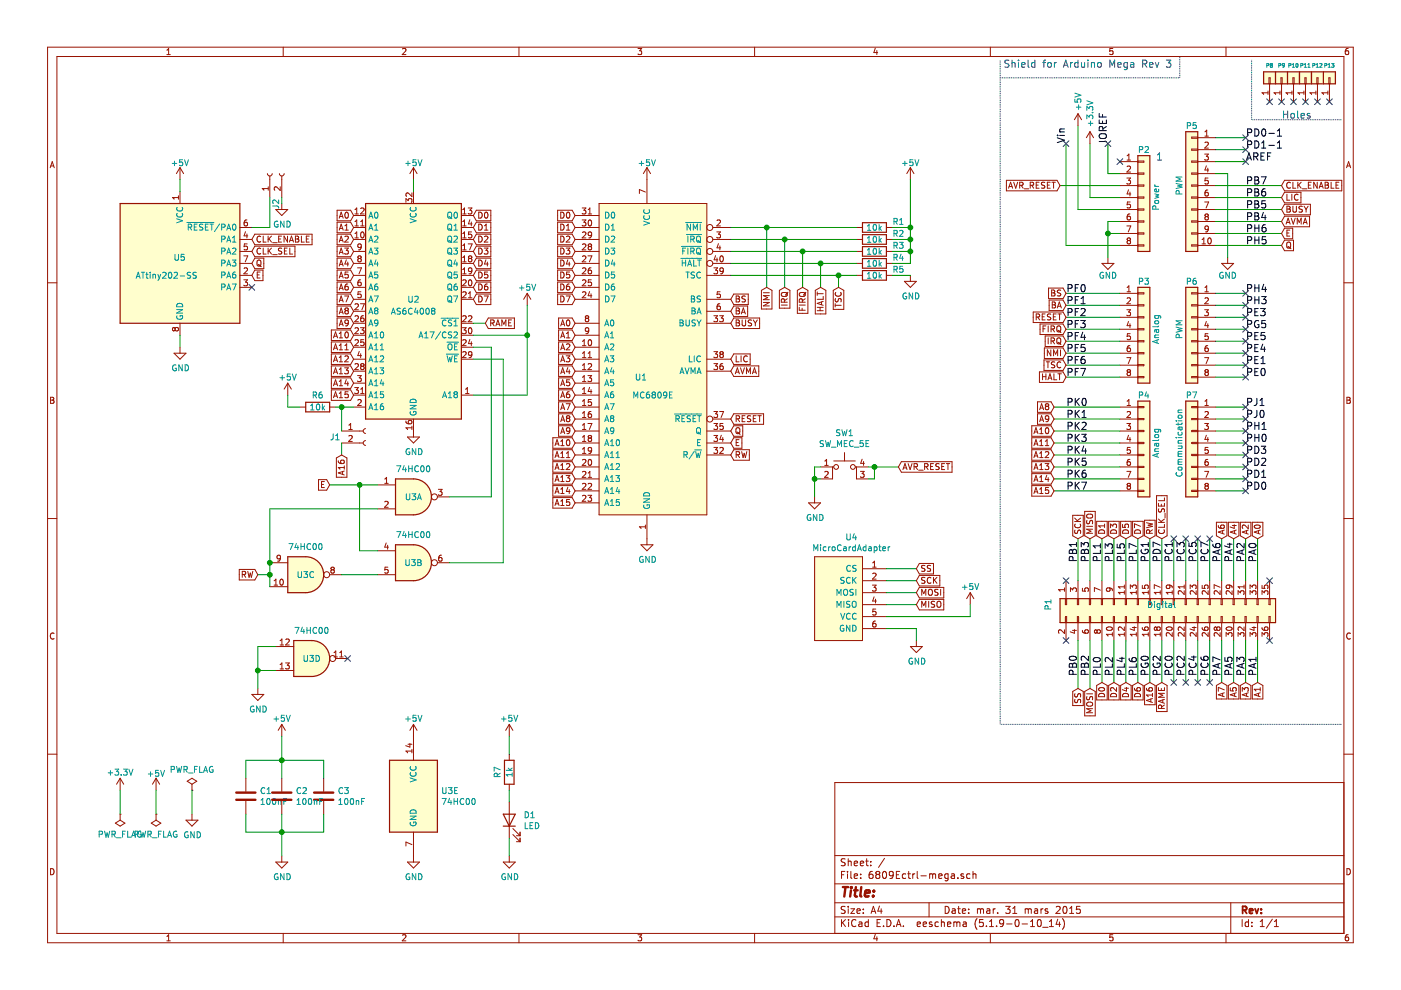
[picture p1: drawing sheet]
EESchema Schematic File Version 4
EELAYER 30 0
EELAYER END
$Descr A4 11693 8268
encoding utf-8
Sheet 1 1
Title ""
Date "mar. 31 mars 2015"
Rev ""
Comp ""
Comment1 ""
Comment2 ""
Comment3 ""
Comment4 ""
$EndDescr
NoConn ~ 9350 1350
Text Label 9250 1200 1    60   ~ 0
IOREF
Text Label 8900 1200 1    60   ~ 0
Vin
Text Label 8900 2450 0    60   ~ 0
PF0
Text Label 8900 2550 0    60   ~ 0
PF1
Text Label 8900 2650 0    60   ~ 0
PF2
Text Label 8900 2750 0    60   ~ 0
PF3
Text Label 8900 2850 0    60   ~ 0
PF4
Text Label 8900 2950 0    60   ~ 0
PF5
Text Label 8900 3050 0    60   ~ 0
PF6
Text Label 8900 3150 0    60   ~ 0
PF7
Text Label 8900 3400 0    60   ~ 0
PK0
Text Label 8900 3500 0    60   ~ 0
PK1
Text Label 8900 3600 0    60   ~ 0
PK2
Text Label 8900 3700 0    60   ~ 0
PK3
Text Label 8900 3800 0    60   ~ 0
PK4
Text Label 8900 3900 0    60   ~ 0
PK5
Text Label 8900 4000 0    60   ~ 0
PK6
Text Label 8900 4100 0    60   ~ 0
PK7
Text Label 10500 4700 1    60   ~ 0
PA0
Text Label 10400 4700 1    60   ~ 0
PA2
Text Label 10300 4700 1    60   ~ 0
PA4
Text Label 10200 4700 1    60   ~ 0
PA6
Text Label 10100 4700 1    60   ~ 0
PC7
Text Label 10000 4700 1    60   ~ 0
PC5
Text Label 9900 4700 1    60   ~ 0
PC3
Text Label 9800 4700 1    60   ~ 0
PC1
Text Label 9700 4700 1    60   ~ 0
PD7
Text Label 9600 4700 1    60   ~ 0
PG1
Text Label 9500 4700 1    60   ~ 0
PL7
Text Label 9400 4700 1    60   ~ 0
PL5
Text Label 9300 4700 1    60   ~ 0
PL3
Text Label 9200 4700 1    60   ~ 0
PL1
Text Label 9100 4700 1    60   ~ 0
PB3
Text Label 9000 4700 1    60   ~ 0
PB1
Text Label 10500 5650 1    60   ~ 0
PA1
Text Label 10400 5650 1    60   ~ 0
PA3
Text Label 10300 5650 1    60   ~ 0
PA5
Text Label 10100 5650 1    60   ~ 0
PC6
Text Label 10200 5650 1    60   ~ 0
PA7
Text Label 10000 5650 1    60   ~ 0
PC4
Text Label 9900 5650 1    60   ~ 0
PC2
Text Label 9800 5650 1    60   ~ 0
PC0
Text Label 9700 5650 1    60   ~ 0
PG2
Text Label 9600 5650 1    60   ~ 0
PG0
Text Label 9500 5650 1    60   ~ 0
PL6
Text Label 9400 5650 1    60   ~ 0
PL4
Text Label 9300 5650 1    60   ~ 0
PL2
Text Label 9200 5650 1    60   ~ 0
PL0
Text Label 9100 5650 1    60   ~ 0
PB2
Text Label 9000 5650 1    60   ~ 0
PB0
Text Label 10400 4100 0    60   ~ 0
PD0
Text Label 10400 4000 0    60   ~ 0
PD1
Text Label 10400 3900 0    60   ~ 0
PD2
Text Label 10400 3800 0    60   ~ 0
PD3
Text Label 10400 3700 0    60   ~ 0
PH0
Text Label 10400 3600 0    60   ~ 0
PH1
Text Label 10400 3500 0    60   ~ 0
PJ0
Text Label 10400 3400 0    60   ~ 0
PJ1
Text Label 10400 1550 0    60   ~ 0
PB7
Text Label 10400 1650 0    60   ~ 0
PB6
Text Label 10400 1750 0    60   ~ 0
PB5
Text Label 10400 1850 0    60   ~ 0
PB4
Text Label 10400 1950 0    60   ~ 0
PH6
Text Label 10400 2050 0    60   ~ 0
PH5
Text Label 10400 2450 0    60   ~ 0
PH4
Text Label 10400 2550 0    60   ~ 0
PH3
Text Label 10400 2650 0    60   ~ 0
PE3
Text Label 10400 2750 0    60   ~ 0
PG5
Text Label 10400 2850 0    60   ~ 0
PE5
Text Label 10400 2950 0    60   ~ 0
PE4
Text Label 10400 3050 0    60   ~ 0
PE1
Text Label 10400 3150 0    60   ~ 0
PE0
Text Label 10400 1250 0    60   ~ 0
PD1-1
Text Label 10400 1350 0    60   ~ 0
AREF
Text Notes 8375 575  0    60   ~ 0
Shield for Arduino Mega Rev 3
Text Notes 10700 1000 0    60   ~ 0
Holes
$Comp
L Connector_Generic:Conn_01x01 P8
U 1 1
P 10600 650
F 0 "P8" V 10700 650 31  0000 C CNN
F 1 "CONN_01X01" V 10700 650 50  0001 C CNN
F 2 "Socket_Arduino_Mega:Arduino_1pin" H 10600 650 50  0001 C CNN
F 3 "" H 10600 650 50  0000 C CNN
	1    10600 650 
	0    -1   -1   0   
$EndComp
$Comp
L Connector_Generic:Conn_01x01 P9
U 1 1
P 10700 650
F 0 "P9" V 10800 650 31  0000 C CNN
F 1 "CONN_01X01" V 10800 650 50  0001 C CNN
F 2 "Socket_Arduino_Mega:Arduino_1pin" H 10700 650 50  0001 C CNN
F 3 "" H 10700 650 50  0000 C CNN
	1    10700 650 
	0    -1   -1   0   
$EndComp
$Comp
L Connector_Generic:Conn_01x01 P10
U 1 1
P 10800 650
F 0 "P10" V 10900 650 31  0000 C CNN
F 1 "CONN_01X01" V 10900 650 50  0001 C CNN
F 2 "Socket_Arduino_Mega:Arduino_1pin" H 10800 650 50  0001 C CNN
F 3 "" H 10800 650 50  0000 C CNN
	1    10800 650 
	0    -1   -1   0   
$EndComp
$Comp
L Connector_Generic:Conn_01x01 P11
U 1 1
P 10900 650
F 0 "P11" V 11000 650 31  0000 C CNN
F 1 "CONN_01X01" V 11000 650 50  0001 C CNN
F 2 "Socket_Arduino_Mega:Arduino_1pin" H 10900 650 50  0001 C CNN
F 3 "" H 10900 650 50  0000 C CNN
	1    10900 650 
	0    -1   -1   0   
$EndComp
$Comp
L Connector_Generic:Conn_01x01 P12
U 1 1
P 11000 650
F 0 "P12" V 11100 650 31  0000 C CNN
F 1 "CONN_01X01" V 11100 650 50  0001 C CNN
F 2 "Socket_Arduino_Mega:Arduino_1pin" H 11000 650 50  0001 C CNN
F 3 "" H 11000 650 50  0000 C CNN
	1    11000 650 
	0    -1   -1   0   
$EndComp
$Comp
L Connector_Generic:Conn_01x01 P13
U 1 1
P 11100 650
F 0 "P13" V 11200 650 31  0000 C CNN
F 1 "CONN_01X01" V 11200 650 50  0001 C CNN
F 2 "Socket_Arduino_Mega:Arduino_1pin" H 11100 650 50  0001 C CNN
F 3 "" H 11100 650 50  0000 C CNN
	1    11100 650 
	0    -1   -1   0   
$EndComp
NoConn ~ 10600 850 
NoConn ~ 10700 850 
NoConn ~ 10800 850 
NoConn ~ 10900 850 
NoConn ~ 11000 850 
NoConn ~ 11100 850 
$Comp
L Connector_Generic:Conn_01x08 P2
U 1 1
P 9550 1650
F 0 "P2" H 9550 2050 50  0000 C CNN
F 1 "Power" V 9650 1650 50  0000 C CNN
F 2 "Socket_Arduino_Mega:Socket_Strip_Arduino_1x08" H 9550 1650 50  0001 C CNN
F 3 "" H 9550 1650 50  0000 C CNN
	1    9550 1650
	1    0    0    -1  
$EndComp
Text Notes 9650 1350 0    60   ~ 0
1
$Comp
L power:+3V3 #PWR01
U 1 1
P 9100 1200
F 0 "#PWR01" H 9100 1050 50  0001 C CNN
F 1 "+3.3V" V 9100 1450 50  0000 C CNN
F 2 "" H 9100 1200 50  0000 C CNN
F 3 "" H 9100 1200 50  0000 C CNN
	1    9100 1200
	1    0    0    -1  
$EndComp
$Comp
L power:+5V #PWR02
U 1 1
P 9000 1050
F 0 "#PWR02" H 9000 900 50  0001 C CNN
F 1 "+5V" V 9000 1250 50  0000 C CNN
F 2 "" H 9000 1050 50  0000 C CNN
F 3 "" H 9000 1050 50  0000 C CNN
	1    9000 1050
	1    0    0    -1  
$EndComp
$Comp
L power:GND #PWR03
U 1 1
P 9250 2150
F 0 "#PWR03" H 9250 1900 50  0001 C CNN
F 1 "GND" H 9250 2000 50  0000 C CNN
F 2 "" H 9250 2150 50  0000 C CNN
F 3 "" H 9250 2150 50  0000 C CNN
	1    9250 2150
	1    0    0    -1  
$EndComp
$Comp
L power:GND #PWR04
U 1 1
P 10250 2150
F 0 "#PWR04" H 10250 1900 50  0001 C CNN
F 1 "GND" H 10250 2000 50  0000 C CNN
F 2 "" H 10250 2150 50  0000 C CNN
F 3 "" H 10250 2150 50  0000 C CNN
	1    10250 2150
	1    0    0    -1  
$EndComp
$Comp
L Connector_Generic:Conn_01x08 P3
U 1 1
P 9550 2750
F 0 "P3" H 9550 3150 50  0000 C CNN
F 1 "Analog" V 9650 2750 50  0000 C CNN
F 2 "Socket_Arduino_Mega:Socket_Strip_Arduino_1x08" H 9550 2750 50  0001 C CNN
F 3 "" H 9550 2750 50  0000 C CNN
	1    9550 2750
	1    0    0    -1  
$EndComp
$Comp
L Connector_Generic:Conn_01x08 P6
U 1 1
P 9950 2750
F 0 "P6" H 9950 3150 50  0000 C CNN
F 1 "PWM" V 10050 2750 50  0000 C CNN
F 2 "Socket_Arduino_Mega:Socket_Strip_Arduino_1x08" H 9950 2750 50  0001 C CNN
F 3 "" H 9950 2750 50  0000 C CNN
	1    9950 2750
	-1   0    0    -1  
$EndComp
$Comp
L Connector_Generic:Conn_01x08 P4
U 1 1
P 9550 3700
F 0 "P4" H 9550 4100 50  0000 C CNN
F 1 "Analog" V 9650 3700 50  0000 C CNN
F 2 "Socket_Arduino_Mega:Socket_Strip_Arduino_1x08" H 9550 3700 50  0001 C CNN
F 3 "" H 9550 3700 50  0000 C CNN
	1    9550 3700
	1    0    0    -1  
$EndComp
$Comp
L Connector_Generic:Conn_01x08 P7
U 1 1
P 9950 3700
F 0 "P7" H 9950 4100 50  0000 C CNN
F 1 "Communication" V 10050 3700 50  0000 C CNN
F 2 "Socket_Arduino_Mega:Socket_Strip_Arduino_1x08" H 9950 3700 50  0001 C CNN
F 3 "" H 9950 3700 50  0000 C CNN
	1    9950 3700
	-1   0    0    -1  
$EndComp
$Comp
L Connector_Generic:Conn_02x18_Odd_Even P1
U 1 1
P 9700 5050
F 0 "P1" H 9700 6000 50  0000 C CNN
F 1 "Digital" V 9700 5050 50  0000 C CNN
F 2 "Socket_Arduino_Mega:Socket_Strip_Arduino_2x18" H 9700 4000 50  0001 C CNN
F 3 "" H 9700 4000 50  0000 C CNN
	1    9700 5050
	0    -1   1    0   
$EndComp
Wire Wire Line
	9100 1200 9100 1650
Wire Wire Line
	9250 1450 9250 1200
Wire Wire Line
	9350 1450 9250 1450
Wire Notes Line
	10450 1000 10450 500 
Wire Notes Line
	11200 1000 10450 1000
Wire Notes Line
	9850 650  9850 475 
Wire Notes Line
	8350 650  9850 650 
Wire Wire Line
	9100 1650 9350 1650
Wire Wire Line
	9000 1050 9000 1750
Wire Wire Line
	9000 1750 9350 1750
Wire Wire Line
	9350 2050 8900 2050
Wire Wire Line
	8900 2050 8900 1200
Wire Wire Line
	9350 1850 9250 1850
Wire Wire Line
	9250 1850 9250 1950
Wire Wire Line
	9250 1950 9250 2150
Wire Wire Line
	9350 1950 9250 1950
Connection ~ 9250 1950
Wire Wire Line
	10250 2150 10250 1450
Wire Wire Line
	9350 2450 8900 2450
Wire Wire Line
	8900 2550 9350 2550
Wire Wire Line
	9350 2650 8900 2650
Wire Wire Line
	8900 2750 9350 2750
Wire Wire Line
	9350 2850 8900 2850
Wire Wire Line
	8900 2950 9350 2950
Wire Wire Line
	9350 3050 8900 3050
Wire Wire Line
	8900 3150 9350 3150
Wire Wire Line
	10400 2450 10150 2450
Wire Wire Line
	10150 2550 10400 2550
Wire Wire Line
	10400 2650 10150 2650
Wire Wire Line
	10150 2750 10400 2750
Wire Wire Line
	10400 2850 10150 2850
Wire Wire Line
	10150 2950 10400 2950
Wire Wire Line
	10400 3050 10150 3050
Wire Wire Line
	10150 3150 10400 3150
Wire Wire Line
	10400 3400 10150 3400
Wire Wire Line
	10150 3500 10400 3500
Wire Wire Line
	10400 3600 10150 3600
Wire Wire Line
	10150 3700 10400 3700
Wire Wire Line
	10400 3800 10150 3800
Wire Wire Line
	10150 3900 10400 3900
Wire Wire Line
	10400 4000 10150 4000
Wire Wire Line
	10150 4100 10400 4100
Wire Wire Line
	9100 5350 9100 5750
Wire Wire Line
	9000 5350 9000 5750
Wire Notes Line
	11200 6050 8350 6050
Wire Notes Line
	8350 6050 8350 500 
$Comp
L power:GND #PWR?
U 1 1
P 2150 5750
AR Path="/60D760B7/60DB8F3D" Ref="#PWR?"  Part="1" 
AR Path="/60DB8F3D" Ref="#PWR0101"  Part="1" 
F 0 "#PWR0101" H 2150 5500 50  0001 C CNN
F 1 "GND" H 2155 5577 50  0000 C CNN
F 2 "" H 2150 5750 50  0001 C CNN
F 3 "" H 2150 5750 50  0001 C CNN
	1    2150 5750
	1    0    0    -1  
$EndComp
Connection ~ 2150 5600
Text GLabel 2950 1800 0    50   Input ~ 0
A0
Text GLabel 4800 2700 0    50   Input ~ 0
A0
Text GLabel 4800 2800 0    50   Input ~ 0
A1
Text GLabel 4800 2900 0    50   Input ~ 0
A2
Text GLabel 4800 3000 0    50   Input ~ 0
A3
Text GLabel 4800 3100 0    50   Input ~ 0
A4
Text GLabel 4800 3200 0    50   Input ~ 0
A5
Text GLabel 4800 3300 0    50   Input ~ 0
A6
Text GLabel 4800 3400 0    50   Input ~ 0
A7
Text GLabel 4800 3500 0    50   Input ~ 0
A8
Text GLabel 4800 3600 0    50   Input ~ 0
A9
Text GLabel 4800 3700 0    50   Input ~ 0
A10
Text GLabel 4800 3800 0    50   Input ~ 0
A11
Text GLabel 4800 3900 0    50   Input ~ 0
A12
Text GLabel 4800 4000 0    50   Input ~ 0
A13
Text GLabel 4800 4100 0    50   Input ~ 0
A14
Text GLabel 4800 4200 0    50   Input ~ 0
A15
Text GLabel 2950 1900 0    50   Input ~ 0
A1
Text GLabel 2950 2000 0    50   Input ~ 0
A2
Text GLabel 2950 2100 0    50   Input ~ 0
A3
Text GLabel 2950 2200 0    50   Input ~ 0
A4
Text GLabel 2950 2300 0    50   Input ~ 0
A5
Text GLabel 2950 2400 0    50   Input ~ 0
A6
Text GLabel 2950 2500 0    50   Input ~ 0
A7
Text GLabel 2950 2600 0    50   Input ~ 0
A8
Text GLabel 2950 2700 0    50   Input ~ 0
A9
Text GLabel 2950 2800 0    50   Input ~ 0
A10
Text GLabel 2950 2900 0    50   Input ~ 0
A11
Text GLabel 2950 3000 0    50   Input ~ 0
A12
Text GLabel 2950 3100 0    50   Input ~ 0
A13
Text GLabel 2950 3200 0    50   Input ~ 0
A14
Text GLabel 2950 3300 0    50   Input ~ 0
A15
$Comp
L 74xx:74HC00 U?
U 1 1
P 3450 4150
AR Path="/60D760B7/60DB8F6B" Ref="U?"  Part="1" 
AR Path="/60DB8F6B" Ref="U3"  Part="1" 
F 0 "U3" H 3450 4150 50  0000 C CNN
F 1 "74HC00" H 3450 4384 50  0000 C CNN
F 2 "Housings_DIP:DIP-14_W7.62mm_LongPads" H 3450 4150 50  0001 C CNN
F 3 "http://www.ti.com/lit/gpn/sn74hc00" H 3450 4150 50  0001 C CNN
	1    3450 4150
	1    0    0    -1  
$EndComp
$Comp
L 74xx:74HC00 U?
U 3 1
P 2550 4800
AR Path="/60D760B7/60DB8F71" Ref="U?"  Part="3" 
AR Path="/60DB8F71" Ref="U3"  Part="3" 
F 0 "U3" H 2550 4800 50  0000 C CNN
F 1 "74HC00" H 2550 5034 50  0000 C CNN
F 2 "Housings_DIP:DIP-14_W7.62mm_LongPads" H 2550 4800 50  0001 C CNN
F 3 "http://www.ti.com/lit/gpn/sn74hc00" H 2550 4800 50  0001 C CNN
	3    2550 4800
	1    0    0    -1  
$EndComp
$Comp
L 74xx:74HC00 U?
U 4 1
P 2600 5500
AR Path="/60D760B7/60DB8F77" Ref="U?"  Part="4" 
AR Path="/60DB8F77" Ref="U3"  Part="4" 
F 0 "U3" H 2600 5500 50  0000 C CNN
F 1 "74HC00" H 2600 5734 50  0000 C CNN
F 2 "Housings_DIP:DIP-14_W7.62mm_LongPads" H 2600 5500 50  0001 C CNN
F 3 "http://www.ti.com/lit/gpn/sn74hc00" H 2600 5500 50  0001 C CNN
	4    2600 5500
	1    0    0    -1  
$EndComp
Text GLabel 2850 3800 3    50   Input ~ 0
A16
Text GLabel 4800 2500 0    50   Input ~ 0
D7
Text GLabel 4800 2400 0    50   Input ~ 0
D6
Text GLabel 4800 2300 0    50   Input ~ 0
D5
Text GLabel 4800 2200 0    50   Input ~ 0
D4
Text GLabel 4800 2100 0    50   Input ~ 0
D3
Text GLabel 4800 2000 0    50   Input ~ 0
D2
Text GLabel 4800 1900 0    50   Input ~ 0
D1
Text GLabel 4800 1800 0    50   Input ~ 0
D0
Text GLabel 3950 1800 2    50   Input ~ 0
D0
Text GLabel 3950 1900 2    50   Input ~ 0
D1
Text GLabel 3950 2000 2    50   Input ~ 0
D2
Text GLabel 3950 2100 2    50   Input ~ 0
D3
Text GLabel 3950 2200 2    50   Input ~ 0
D4
Text GLabel 3950 2300 2    50   Input ~ 0
D5
Text GLabel 3950 2400 2    50   Input ~ 0
D6
Text GLabel 3950 2500 2    50   Input ~ 0
D7
$Comp
L power:GND #PWR?
U 1 1
P 5400 4500
AR Path="/60D760B7/60DB8F9A" Ref="#PWR?"  Part="1" 
AR Path="/60DB8F9A" Ref="#PWR0102"  Part="1" 
F 0 "#PWR0102" H 5400 4250 50  0001 C CNN
F 1 "GND" H 5405 4327 50  0000 C CNN
F 2 "" H 5400 4500 50  0001 C CNN
F 3 "" H 5400 4500 50  0001 C CNN
	1    5400 4500
	1    0    0    -1  
$EndComp
Text GLabel 6100 3500 2    50   Input ~ 0
RESET
Text GLabel 6100 3100 2    50   Input ~ 0
AVMA
Text GLabel 6550 2400 3    50   Input ~ 0
IRQ
Text GLabel 6400 2400 3    50   Input ~ 0
NMI
Text GLabel 6100 3800 2    50   Input ~ 0
RW
Text GLabel 6850 2400 3    50   Input ~ 0
HALT
Text GLabel 6100 2700 2    50   Input ~ 0
BUSY
Text GLabel 6700 2400 3    50   Input ~ 0
FIRQ
Wire Wire Line
	2250 4700 2250 4800
Wire Wire Line
	2250 4800 2150 4800
Connection ~ 2250 4800
Wire Wire Line
	2250 4800 2250 4900
Text GLabel 2150 4800 0    50   Input ~ 0
RW
Wire Wire Line
	2850 4800 3150 4800
Wire Wire Line
	2250 4700 2250 4250
Wire Wire Line
	2250 4250 3150 4250
Connection ~ 2250 4700
Wire Wire Line
	3150 4050 3000 4050
Wire Wire Line
	3000 4050 3000 4600
Wire Wire Line
	3000 4600 3150 4600
Wire Wire Line
	3000 4050 2750 4050
Connection ~ 3000 4050
Text GLabel 2750 4050 0    50   Input ~ 0
E
Wire Wire Line
	4100 2900 4100 4150
Wire Wire Line
	4100 4150 3750 4150
$Comp
L 74xx:74HC00 U?
U 2 1
P 3450 4700
AR Path="/60D760B7/60DB8FD0" Ref="U?"  Part="2" 
AR Path="/60DB8FD0" Ref="U3"  Part="2" 
F 0 "U3" H 3450 4700 50  0000 C CNN
F 1 "74HC00" H 3450 4934 50  0000 C CNN
F 2 "Housings_DIP:DIP-14_W7.62mm_LongPads" H 3450 4700 50  0001 C CNN
F 3 "http://www.ti.com/lit/gpn/sn74hc00" H 3450 4700 50  0001 C CNN
	2    3450 4700
	1    0    0    -1  
$EndComp
Wire Wire Line
	2300 5400 2150 5400
Wire Wire Line
	2150 5400 2150 5600
Wire Wire Line
	6100 1900 6400 1900
Wire Wire Line
	7450 1900 7600 1900
$Comp
L Device:R R?
U 1 1
P 7300 2000
AR Path="/60D760B7/60DB8FE9" Ref="R?"  Part="1" 
AR Path="/60DB8FE9" Ref="R2"  Part="1" 
F 0 "R2" V 7250 2200 50  0000 C CNN
F 1 "10k" V 7300 2000 50  0000 C CNN
F 2 "Resistors_ThroughHole:R_Axial_DIN0204_L3.6mm_D1.6mm_P7.62mm_Horizontal" V 7230 2000 50  0001 C CNN
F 3 "~" H 7300 2000 50  0001 C CNN
	1    7300 2000
	0    1    1    0   
$EndComp
Wire Wire Line
	7450 2000 7600 2000
Wire Wire Line
	7600 1500 7600 1900
Connection ~ 7600 1900
Wire Wire Line
	7600 1900 7600 2000
Wire Wire Line
	7450 2100 7600 2100
Wire Wire Line
	7600 2100 7600 2000
Connection ~ 7600 2000
Wire Wire Line
	6100 2000 6550 2000
Wire Wire Line
	6100 2100 6700 2100
Connection ~ 7600 2100
Connection ~ 6400 1900
Connection ~ 6550 2000
Connection ~ 6700 2100
$Comp
L Device:R R?
U 1 1
P 7300 1900
AR Path="/60D760B7/60DB9017" Ref="R?"  Part="1" 
AR Path="/60DB9017" Ref="R1"  Part="1" 
F 0 "R1" V 7250 2100 50  0000 C CNN
F 1 "10k" V 7300 1900 50  0000 C CNN
F 2 "Resistors_ThroughHole:R_Axial_DIN0204_L3.6mm_D1.6mm_P7.62mm_Horizontal" V 7230 1900 50  0001 C CNN
F 3 "~" H 7300 1900 50  0001 C CNN
	1    7300 1900
	0    1    1    0   
$EndComp
$Comp
L Device:R R?
U 1 1
P 2650 3400
AR Path="/60D760B7/60DB9021" Ref="R?"  Part="1" 
AR Path="/60DB9021" Ref="R6"  Part="1" 
F 0 "R6" V 2550 3400 50  0000 C CNN
F 1 "10k" V 2650 3400 50  0000 C CNN
F 2 "Resistors_ThroughHole:R_Axial_DIN0204_L3.6mm_D1.6mm_P7.62mm_Horizontal" V 2580 3400 50  0001 C CNN
F 3 "~" H 2650 3400 50  0001 C CNN
	1    2650 3400
	0    1    1    0   
$EndComp
Wire Wire Line
	2800 3400 2850 3400
Wire Wire Line
	2500 3400 2400 3400
Wire Wire Line
	2400 3400 2400 3300
Connection ~ 2850 3400
NoConn ~ 2900 5500
Wire Wire Line
	2150 5600 2150 5750
Wire Wire Line
	2300 5600 2150 5600
Text GLabel 4050 2700 2    50   Input ~ 0
RAME
Wire Wire Line
	4400 2800 4400 2550
$Comp
L power:GND #PWR?
U 1 1
P 3450 7150
AR Path="/60D760B7/60DD7FBC" Ref="#PWR?"  Part="1" 
AR Path="/60DD7FBC" Ref="#PWR0105"  Part="1" 
F 0 "#PWR0105" H 3450 6900 50  0001 C CNN
F 1 "GND" H 3455 6977 50  0000 C CNN
F 2 "" H 3450 7150 50  0001 C CNN
F 3 "" H 3450 7150 50  0001 C CNN
	1    3450 7150
	1    0    0    -1  
$EndComp
$Comp
L 74xx:74HC00 U?
U 5 1
P 3450 6650
AR Path="/60D760B7/60DD7FC2" Ref="U?"  Part="5" 
AR Path="/60DD7FC2" Ref="U3"  Part="5" 
F 0 "U3" H 3680 6696 50  0000 L CNN
F 1 "74HC00" H 3680 6605 50  0000 L CNN
F 2 "Housings_DIP:DIP-14_W7.62mm_LongPads" H 3450 6650 50  0001 C CNN
F 3 "http://www.ti.com/lit/gpn/sn74hc00" H 3450 6650 50  0001 C CNN
	5    3450 6650
	1    0    0    -1  
$EndComp
$Comp
L Device:C C?
U 1 1
P 2700 6650
AR Path="/60D760B7/60DD7FC8" Ref="C?"  Part="1" 
AR Path="/60DD7FC8" Ref="C3"  Part="1" 
F 0 "C3" H 2815 6696 50  0000 L CNN
F 1 "100nF" H 2815 6605 50  0000 L CNN
F 2 "Capacitors_ThroughHole:C_Disc_D5.0mm_W2.5mm_P2.50mm" H 2738 6500 50  0001 C CNN
F 3 "~" H 2700 6650 50  0001 C CNN
	1    2700 6650
	1    0    0    -1  
$EndComp
$Comp
L Device:C C?
U 1 1
P 2350 6650
AR Path="/60D760B7/60DD7FCE" Ref="C?"  Part="1" 
AR Path="/60DD7FCE" Ref="C2"  Part="1" 
F 0 "C2" H 2465 6696 50  0000 L CNN
F 1 "100nF" H 2465 6605 50  0000 L CNN
F 2 "Capacitors_ThroughHole:C_Disc_D5.0mm_W2.5mm_P2.50mm" H 2388 6500 50  0001 C CNN
F 3 "~" H 2350 6650 50  0001 C CNN
	1    2350 6650
	1    0    0    -1  
$EndComp
Wire Wire Line
	2050 6800 2050 6950
Wire Wire Line
	2050 6950 2350 6950
Wire Wire Line
	2700 6950 2700 6800
Wire Wire Line
	2350 6800 2350 6950
Connection ~ 2350 6950
Wire Wire Line
	2350 6950 2700 6950
Wire Wire Line
	2350 6500 2350 6350
Wire Wire Line
	2350 6350 2700 6350
Wire Wire Line
	2700 6350 2700 6500
Wire Wire Line
	2350 6350 2050 6350
Wire Wire Line
	2050 6350 2050 6500
Connection ~ 2350 6350
$Comp
L power:GND #PWR?
U 1 1
P 2350 7150
AR Path="/60D760B7/60DD7FE0" Ref="#PWR?"  Part="1" 
AR Path="/60DD7FE0" Ref="#PWR0106"  Part="1" 
F 0 "#PWR0106" H 2350 6900 50  0001 C CNN
F 1 "GND" H 2355 6977 50  0000 C CNN
F 2 "" H 2350 7150 50  0001 C CNN
F 3 "" H 2350 7150 50  0001 C CNN
	1    2350 7150
	1    0    0    -1  
$EndComp
Wire Wire Line
	2350 6950 2350 7150
Wire Wire Line
	2350 6150 2350 6350
$Comp
L Device:C C?
U 1 1
P 2050 6650
AR Path="/60D760B7/60DD7FF1" Ref="C?"  Part="1" 
AR Path="/60DD7FF1" Ref="C1"  Part="1" 
F 0 "C1" H 2165 6696 50  0000 L CNN
F 1 "100nF" H 2165 6605 50  0000 L CNN
F 2 "Capacitors_ThroughHole:C_Disc_D5.0mm_W2.5mm_P2.50mm" H 2088 6500 50  0001 C CNN
F 3 "~" H 2050 6650 50  0001 C CNN
	1    2050 6650
	1    0    0    -1  
$EndComp
Text GLabel 10500 4500 1    50   Input ~ 0
A0
Wire Wire Line
	10500 4500 10500 4850
Text GLabel 10400 4500 1    50   Input ~ 0
A2
Text GLabel 10300 4500 1    50   Input ~ 0
A4
Text GLabel 10200 4500 1    50   Input ~ 0
A6
Text GLabel 8800 4100 0    50   Input ~ 0
A15
Text GLabel 8800 3900 0    50   Input ~ 0
A13
Text GLabel 8800 3700 0    50   Input ~ 0
A11
Text GLabel 8800 3500 0    50   Input ~ 0
A9
Text GLabel 10500 5700 3    50   Input ~ 0
A1
Text GLabel 10400 5700 3    50   Input ~ 0
A3
Text GLabel 10300 5700 3    50   Input ~ 0
A5
Text GLabel 10200 5700 3    50   Input ~ 0
A7
Text GLabel 8800 4000 0    50   Input ~ 0
A14
Text GLabel 8800 3800 0    50   Input ~ 0
A12
Text GLabel 8800 3600 0    50   Input ~ 0
A10
Text GLabel 8800 3400 0    50   Input ~ 0
A8
Wire Wire Line
	9800 4500 9800 4850
Wire Wire Line
	9900 4500 9900 4850
Wire Wire Line
	10000 4500 10000 4850
Wire Wire Line
	10100 4500 10100 4850
Wire Wire Line
	10200 4500 10200 4850
Wire Wire Line
	10300 4500 10300 4850
Wire Wire Line
	10400 4500 10400 4850
Wire Wire Line
	10500 5350 10500 5700
Wire Wire Line
	10400 5350 10400 5700
Wire Wire Line
	10300 5350 10300 5700
Wire Wire Line
	10200 5350 10200 5700
Wire Wire Line
	10100 5350 10100 5700
Wire Wire Line
	10000 5350 10000 5700
Wire Wire Line
	9900 5350 9900 5700
Wire Wire Line
	9800 5350 9800 5700
Text GLabel 9200 5700 3    50   Input ~ 0
D0
Text GLabel 9300 5700 3    50   Input ~ 0
D2
Text GLabel 9400 5700 3    50   Input ~ 0
D4
Text GLabel 9500 5700 3    50   Input ~ 0
D6
Text GLabel 9200 4500 1    50   Input ~ 0
D1
Text GLabel 9300 4500 1    50   Input ~ 0
D3
Text GLabel 9400 4500 1    50   Input ~ 0
D5
Text GLabel 9500 4500 1    50   Input ~ 0
D7
Wire Wire Line
	9500 4500 9500 4850
Wire Wire Line
	9400 4500 9400 4850
Wire Wire Line
	9300 4500 9300 4850
Wire Wire Line
	9200 4500 9200 4850
Wire Wire Line
	9200 5350 9200 5700
Wire Wire Line
	9300 5350 9300 5700
Wire Wire Line
	9400 5350 9400 5700
Wire Wire Line
	9500 5350 9500 5700
Text GLabel 10700 1950 2    50   Input ~ 0
E
Text GLabel 8900 2450 0    50   Input ~ 0
BS
Text GLabel 8900 2550 0    50   Input ~ 0
BA
Text GLabel 8900 2650 0    50   Input ~ 0
RESET
Text GLabel 8900 2750 0    50   Input ~ 0
FIRQ
Text GLabel 8900 2850 0    50   Input ~ 0
IRQ
Text GLabel 8900 2950 0    50   Input ~ 0
NMI
Text GLabel 8900 3050 0    50   Input ~ 0
TSC
Text GLabel 8900 3150 0    50   Input ~ 0
HALT
Wire Wire Line
	8800 3400 9350 3400
Wire Wire Line
	8800 3500 9350 3500
Wire Wire Line
	8800 3600 9350 3600
Wire Wire Line
	8800 3700 9350 3700
Wire Wire Line
	8800 3800 9350 3800
Wire Wire Line
	8800 3900 9350 3900
Wire Wire Line
	8800 4000 9350 4000
Wire Wire Line
	8800 4100 9350 4100
Text GLabel 9600 4500 1    50   Input ~ 0
RW
Text GLabel 9700 5700 3    50   Input ~ 0
RAME
Wire Wire Line
	9600 4500 9600 4850
Wire Wire Line
	9700 5350 9700 5700
Text GLabel 9600 5700 3    50   Input ~ 0
A16
Wire Wire Line
	9600 5350 9600 5700
NoConn ~ 10400 2450
NoConn ~ 10400 2550
NoConn ~ 10400 2650
NoConn ~ 10400 2750
NoConn ~ 10400 2850
NoConn ~ 10400 2950
NoConn ~ 10400 3050
NoConn ~ 10400 3150
NoConn ~ 10400 3400
NoConn ~ 10400 3500
NoConn ~ 10400 3600
NoConn ~ 10400 3700
NoConn ~ 10400 3800
NoConn ~ 10400 3900
NoConn ~ 10400 1350
$Comp
L power:+5V #PWR0107
U 1 1
P 7600 1500
F 0 "#PWR0107" H 7600 1350 50  0001 C CNN
F 1 "+5V" H 7600 1640 50  0000 C CNN
F 2 "" H 7600 1500 50  0000 C CNN
F 3 "" H 7600 1500 50  0000 C CNN
	1    7600 1500
	1    0    0    -1  
$EndComp
$Comp
L power:+5V #PWR0108
U 1 1
P 5400 1500
F 0 "#PWR0108" H 5400 1350 50  0001 C CNN
F 1 "+5V" H 5400 1640 50  0000 C CNN
F 2 "" H 5400 1500 50  0000 C CNN
F 3 "" H 5400 1500 50  0000 C CNN
	1    5400 1500
	1    0    0    -1  
$EndComp
$Comp
L power:+5V #PWR0109
U 1 1
P 3450 1500
F 0 "#PWR0109" H 3450 1350 50  0001 C CNN
F 1 "+5V" H 3450 1640 50  0000 C CNN
F 2 "" H 3450 1500 50  0000 C CNN
F 3 "" H 3450 1500 50  0000 C CNN
	1    3450 1500
	1    0    0    -1  
$EndComp
$Comp
L power:+5V #PWR0110
U 1 1
P 4400 2550
F 0 "#PWR0110" H 4400 2400 50  0001 C CNN
F 1 "+5V" H 4400 2700 50  0000 C CNN
F 2 "" H 4400 2550 50  0000 C CNN
F 3 "" H 4400 2550 50  0000 C CNN
	1    4400 2550
	1    0    0    -1  
$EndComp
$Comp
L power:+5V #PWR0111
U 1 1
P 2400 3300
F 0 "#PWR0111" H 2400 3150 50  0001 C CNN
F 1 "+5V" H 2400 3450 50  0000 C CNN
F 2 "" H 2400 3300 50  0000 C CNN
F 3 "" H 2400 3300 50  0000 C CNN
	1    2400 3300
	1    0    0    -1  
$EndComp
$Comp
L power:+5V #PWR0112
U 1 1
P 3450 6150
F 0 "#PWR0112" H 3450 6000 50  0001 C CNN
F 1 "+5V" H 3450 6300 50  0000 C CNN
F 2 "" H 3450 6150 50  0000 C CNN
F 3 "" H 3450 6150 50  0000 C CNN
	1    3450 6150
	1    0    0    -1  
$EndComp
$Comp
L power:+5V #PWR0113
U 1 1
P 2350 6150
F 0 "#PWR0113" H 2350 6000 50  0001 C CNN
F 1 "+5V" H 2350 6300 50  0000 C CNN
F 2 "" H 2350 6150 50  0000 C CNN
F 3 "" H 2350 6150 50  0000 C CNN
	1    2350 6150
	1    0    0    -1  
$EndComp
Wire Wire Line
	3950 2800 4400 2800
Wire Wire Line
	3950 2900 4100 2900
Wire Wire Line
	4050 2700 3950 2700
Wire Wire Line
	2850 3400 2950 3400
Wire Wire Line
	3450 1500 3450 1600
$Comp
L power:GND #PWR?
U 1 1
P 3450 3600
AR Path="/60D760B7/60DB8FBF" Ref="#PWR?"  Part="1" 
AR Path="/60DB8FBF" Ref="#PWR0103"  Part="1" 
F 0 "#PWR0103" H 3450 3350 50  0001 C CNN
F 1 "GND" H 3455 3427 50  0000 C CNN
F 2 "" H 3450 3600 50  0001 C CNN
F 3 "" H 3450 3600 50  0001 C CNN
	1    3450 3600
	1    0    0    -1  
$EndComp
NoConn ~ 8900 1200
NoConn ~ 9250 1200
$Comp
L power:+5V #PWR0104
U 1 1
P 1300 6600
F 0 "#PWR0104" H 1300 6450 50  0001 C CNN
F 1 "+5V" H 1300 6740 50  0000 C CNN
F 2 "" H 1300 6600 50  0000 C CNN
F 3 "" H 1300 6600 50  0000 C CNN
	1    1300 6600
	1    0    0    -1  
$EndComp
$Comp
L power:GND #PWR?
U 1 1
P 1600 6800
AR Path="/60D760B7/610BED72" Ref="#PWR?"  Part="1" 
AR Path="/610BED72" Ref="#PWR0114"  Part="1" 
F 0 "#PWR0114" H 1600 6550 50  0001 C CNN
F 1 "GND" H 1605 6627 50  0000 C CNN
F 2 "" H 1600 6800 50  0001 C CNN
F 3 "" H 1600 6800 50  0001 C CNN
	1    1600 6800
	1    0    0    -1  
$EndComp
$Comp
L power:PWR_FLAG #FLG0101
U 1 1
P 1600 6600
F 0 "#FLG0101" H 1600 6675 50  0001 C CNN
F 1 "PWR_FLAG" H 1600 6773 50  0000 C CNN
F 2 "" H 1600 6600 50  0001 C CNN
F 3 "~" H 1600 6600 50  0001 C CNN
	1    1600 6600
	1    0    0    -1  
$EndComp
$Comp
L power:PWR_FLAG #FLG0102
U 1 1
P 1300 6800
F 0 "#FLG0102" H 1300 6875 50  0001 C CNN
F 1 "PWR_FLAG" H 1300 6973 50  0000 C CNN
F 2 "" H 1300 6800 50  0001 C CNN
F 3 "~" H 1300 6800 50  0001 C CNN
	1    1300 6800
	-1   0    0    1   
$EndComp
Wire Wire Line
	1600 6600 1600 6800
Wire Wire Line
	1300 6800 1300 6600
Wire Wire Line
	10150 1950 10700 1950
Wire Wire Line
	10250 1450 10150 1450
Wire Wire Line
	10150 1350 10400 1350
Wire Wire Line
	10400 1250 10150 1250
$Comp
L Connector_Generic:Conn_01x10 P5
U 1 1
P 9950 1550
F 0 "P5" H 9950 2050 50  0000 C CNN
F 1 "PWM" V 10050 1550 50  0000 C CNN
F 2 "Socket_Arduino_Mega:Socket_Strip_Arduino_1x10" H 9950 1550 50  0001 C CNN
F 3 "" H 9950 1550 50  0000 C CNN
	1    9950 1550
	-1   0    0    -1  
$EndComp
Text Label 10400 1150 0    60   ~ 0
PD0-1
Wire Wire Line
	10150 1150 10400 1150
$Comp
L Switch:SW_MEC_5E SW1
U 1 1
P 7050 4000
F 0 "SW1" H 7050 4385 50  0000 C CNN
F 1 "SW_MEC_5E" H 7050 4294 50  0000 C CNN
F 2 "Buttons_Switches_ThroughHole:SW_TH_Tactile_Omron_B3F-10xx" H 7050 4300 50  0001 C CNN
F 3 "http://www.apem.com/int/index.php?controller=attachment&id_attachment=1371" H 7050 4300 50  0001 C CNN
	1    7050 4000
	1    0    0    -1  
$EndComp
$Comp
L power:GND #PWR?
U 1 1
P 6800 4150
AR Path="/60D760B7/611258D2" Ref="#PWR?"  Part="1" 
AR Path="/611258D2" Ref="#PWR0115"  Part="1" 
F 0 "#PWR0115" H 6800 3900 50  0001 C CNN
F 1 "GND" H 6805 3977 50  0000 C CNN
F 2 "" H 6800 4150 50  0001 C CNN
F 3 "" H 6800 4150 50  0001 C CNN
	1    6800 4150
	1    0    0    -1  
$EndComp
Wire Wire Line
	6850 4000 6800 4000
Wire Wire Line
	6800 4000 6800 4150
Wire Wire Line
	6850 3900 6800 3900
Wire Wire Line
	6800 3900 6800 4000
Connection ~ 6800 4000
Wire Wire Line
	7250 3900 7300 3900
Wire Wire Line
	7250 4000 7300 4000
Wire Wire Line
	7300 4000 7300 3900
Connection ~ 7300 3900
Wire Wire Line
	7300 3900 7500 3900
$Comp
L power:GND #PWR?
U 1 1
P 7650 5350
AR Path="/60D760B7/6118BA48" Ref="#PWR?"  Part="1" 
AR Path="/6118BA48" Ref="#PWR0116"  Part="1" 
F 0 "#PWR0116" H 7650 5100 50  0001 C CNN
F 1 "GND" H 7655 5177 50  0000 C CNN
F 2 "" H 7650 5350 50  0001 C CNN
F 3 "" H 7650 5350 50  0001 C CNN
	1    7650 5350
	1    0    0    -1  
$EndComp
$Comp
L power:+5V #PWR0117
U 1 1
P 8100 5050
F 0 "#PWR0117" H 8100 4900 50  0001 C CNN
F 1 "+5V" H 8100 5200 50  0000 C CNN
F 2 "" H 8100 5050 50  0000 C CNN
F 3 "" H 8100 5050 50  0000 C CNN
	1    8100 5050
	1    0    0    -1  
$EndComp
$Comp
L morecat_lab:MicroCardAdapter U4
U 1 1
P 7200 4650
F 0 "U4" H 7108 4815 50  0000 C CNN
F 1 "MicroCardAdapter" H 7108 4724 50  0000 C CNN
F 2 "w6502ctrl-mega:MicroSDCardAdapter" H 7400 4650 50  0001 C CNN
F 3 "" H 7400 4650 50  0001 C CNN
	1    7200 4650
	1    0    0    -1  
$EndComp
Wire Wire Line
	7400 5150 8100 5150
Wire Wire Line
	8100 5150 8100 5050
Wire Wire Line
	7400 5250 7650 5250
Wire Wire Line
	7650 5250 7650 5350
Text GLabel 9000 5750 3    50   Input ~ 0
SS
Text GLabel 9100 5750 3    50   Input ~ 0
MOSI
Text GLabel 9000 4500 1    50   Input ~ 0
SCK
Text GLabel 9100 4500 1    50   Input ~ 0
MISO
Wire Wire Line
	9100 4500 9100 4850
Wire Wire Line
	9000 4500 9000 4850
Text GLabel 7650 5050 2    50   Input ~ 0
MISO
Text GLabel 7650 4950 2    50   Input ~ 0
MOSI
Text GLabel 7650 4850 2    50   Input ~ 0
SCK
Text GLabel 7650 4750 2    50   Input ~ 0
SS
Wire Wire Line
	7400 4750 7650 4750
Wire Wire Line
	7400 4850 7650 4850
Wire Wire Line
	7400 4950 7650 4950
Wire Wire Line
	7400 5050 7650 5050
$Comp
L power:+3V3 #PWR0118
U 1 1
P 1000 6600
F 0 "#PWR0118" H 1000 6450 50  0001 C CNN
F 1 "+3.3V" H 1000 6750 50  0000 C CNN
F 2 "" H 1000 6600 50  0000 C CNN
F 3 "" H 1000 6600 50  0000 C CNN
	1    1000 6600
	1    0    0    -1  
$EndComp
$Comp
L power:PWR_FLAG #FLG0103
U 1 1
P 1000 6800
F 0 "#FLG0103" H 1000 6875 50  0001 C CNN
F 1 "PWR_FLAG" H 1000 6973 50  0000 C CNN
F 2 "" H 1000 6800 50  0001 C CNN
F 3 "~" H 1000 6800 50  0001 C CNN
	1    1000 6800
	-1   0    0    1   
$EndComp
Wire Wire Line
	1000 6800 1000 6600
$Comp
L Device:LED D1
U 1 1
P 4250 6850
F 0 "D1" V 4289 6732 50  0000 R CNN
F 1 "LED" V 4198 6732 50  0000 R CNN
F 2 "LEDs:LED_D3.0mm" H 4250 6850 50  0001 C CNN
F 3 "~" H 4250 6850 50  0001 C CNN
	1    4250 6850
	0    -1   -1   0   
$EndComp
$Comp
L Device:R R?
U 1 1
P 4250 6450
AR Path="/60D760B7/6122B240" Ref="R?"  Part="1" 
AR Path="/6122B240" Ref="R7"  Part="1" 
F 0 "R7" V 4150 6450 50  0000 C CNN
F 1 "1k" V 4250 6450 50  0000 C CNN
F 2 "Resistors_ThroughHole:R_Axial_DIN0204_L3.6mm_D1.6mm_P7.62mm_Horizontal" V 4180 6450 50  0001 C CNN
F 3 "~" H 4250 6450 50  0001 C CNN
	1    4250 6450
	1    0    0    -1  
$EndComp
$Comp
L power:+5V #PWR0119
U 1 1
P 4250 6150
F 0 "#PWR0119" H 4250 6000 50  0001 C CNN
F 1 "+5V" H 4250 6300 50  0000 C CNN
F 2 "" H 4250 6150 50  0000 C CNN
F 3 "" H 4250 6150 50  0000 C CNN
	1    4250 6150
	1    0    0    -1  
$EndComp
$Comp
L power:GND #PWR?
U 1 1
P 4250 7150
AR Path="/60D760B7/6122CFDA" Ref="#PWR?"  Part="1" 
AR Path="/6122CFDA" Ref="#PWR0120"  Part="1" 
F 0 "#PWR0120" H 4250 6900 50  0001 C CNN
F 1 "GND" H 4255 6977 50  0000 C CNN
F 2 "" H 4250 7150 50  0001 C CNN
F 3 "" H 4250 7150 50  0001 C CNN
	1    4250 7150
	1    0    0    -1  
$EndComp
Wire Wire Line
	4250 6150 4250 6300
Wire Wire Line
	4250 6600 4250 6700
Wire Wire Line
	4250 7000 4250 7150
$Comp
L Connector:Conn_01x02_Female J1
U 1 1
P 3050 3600
F 0 "J1" H 2750 3550 50  0000 L CNN
F 1 "Conn_01x02_Female" H 2100 3500 50  0001 L CNN
F 2 "Pin_Headers:Pin_Header_Straight_1x02_Pitch2.54mm" H 3050 3600 50  0001 C CNN
F 3 "~" H 3050 3600 50  0001 C CNN
	1    3050 3600
	1    0    0    -1  
$EndComp
Wire Wire Line
	2850 3400 2850 3600
Wire Wire Line
	2850 3700 2850 3800
Text GLabel 8850 1550 0    50   Input ~ 0
AVR_RESET
Wire Wire Line
	8850 1550 9350 1550
Text GLabel 7500 3900 2    50   Input ~ 0
AVR_RESET
NoConn ~ 10400 1150
NoConn ~ 10400 1250
NoConn ~ 10400 4000
NoConn ~ 10600 4850
NoConn ~ 10600 5350
NoConn ~ 8900 4850
NoConn ~ 8900 5350
NoConn ~ 10400 4100
NoConn ~ 9800 4500
NoConn ~ 9900 4500
NoConn ~ 10000 4500
NoConn ~ 10100 4500
NoConn ~ 10100 5700
NoConn ~ 10000 5700
NoConn ~ 9900 5700
NoConn ~ 9800 5700
Wire Wire Line
	7600 2100 7600 2200
Wire Wire Line
	7450 2200 7600 2200
Connection ~ 6850 2200
Wire Wire Line
	6850 2200 6100 2200
$Comp
L morecat_lab:MC6809E U1
U 1 1
P 5200 1600
F 0 "U1" H 5350 50  50  0000 C CNN
F 1 "MC6809E" H 5450 -100 50  0000 C CNN
F 2 "Housings_DIP:DIP-40_W15.24mm_LongPads" H 5200 1600 50  0001 C CNN
F 3 "" H 5200 1600 50  0001 C CNN
	1    5200 1600
	1    0    0    -1  
$EndComp
Text GLabel 6100 2500 2    50   Input ~ 0
BS
Text GLabel 6100 2600 2    50   Input ~ 0
BA
Text GLabel 6100 3000 2    50   Input ~ 0
LIC
Wire Wire Line
	6400 1900 7150 1900
Wire Wire Line
	6550 2000 7150 2000
Wire Wire Line
	6700 2100 7150 2100
Wire Wire Line
	6850 2200 7150 2200
$Comp
L Device:R R?
U 1 1
P 7300 2300
AR Path="/60D760B7/6121B288" Ref="R?"  Part="1" 
AR Path="/6121B288" Ref="R5"  Part="1" 
F 0 "R5" V 7250 2500 50  0000 C CNN
F 1 "10k" V 7300 2300 50  0000 C CNN
F 2 "Resistors_ThroughHole:R_Axial_DIN0204_L3.6mm_D1.6mm_P7.62mm_Horizontal" V 7230 2300 50  0001 C CNN
F 3 "~" H 7300 2300 50  0001 C CNN
	1    7300 2300
	0    1    1    0   
$EndComp
Wire Wire Line
	7450 2300 7600 2300
Wire Wire Line
	6400 1900 6400 2400
Wire Wire Line
	6550 2000 6550 2400
Wire Wire Line
	6700 2100 6700 2400
Wire Wire Line
	6850 2200 6850 2400
Text GLabel 7000 2400 3    50   Input ~ 0
TSC
Wire Wire Line
	7000 2300 7000 2400
Connection ~ 7000 2300
Wire Wire Line
	7000 2300 7150 2300
Text GLabel 6100 3700 2    50   Input ~ 0
E
Text GLabel 6100 3600 2    50   Input ~ 0
Q
Text GLabel 10700 2050 2    50   Input ~ 0
Q
Wire Wire Line
	10150 2050 10700 2050
$Comp
L power:GND #PWR?
U 1 1
P 7600 2300
AR Path="/60D760B7/61294DFE" Ref="#PWR?"  Part="1" 
AR Path="/61294DFE" Ref="#PWR0121"  Part="1" 
F 0 "#PWR0121" H 7600 2050 50  0001 C CNN
F 1 "GND" H 7605 2127 50  0000 C CNN
F 2 "" H 7600 2300 50  0001 C CNN
F 3 "" H 7600 2300 50  0001 C CNN
	1    7600 2300
	1    0    0    -1  
$EndComp
Wire Wire Line
	6100 2300 7000 2300
$Comp
L Device:R R?
U 1 1
P 7300 2200
AR Path="/60D760B7/6115F00A" Ref="R?"  Part="1" 
AR Path="/6115F00A" Ref="R4"  Part="1" 
F 0 "R4" V 7250 2400 50  0000 C CNN
F 1 "10k" V 7300 2200 50  0000 C CNN
F 2 "Resistors_ThroughHole:R_Axial_DIN0204_L3.6mm_D1.6mm_P7.62mm_Horizontal" V 7230 2200 50  0001 C CNN
F 3 "~" H 7300 2200 50  0001 C CNN
	1    7300 2200
	0    1    1    0   
$EndComp
$Comp
L Device:R R?
U 1 1
P 7300 2100
AR Path="/60D760B7/60DB8FEF" Ref="R?"  Part="1" 
AR Path="/60DB8FEF" Ref="R3"  Part="1" 
F 0 "R3" V 7250 2300 50  0000 C CNN
F 1 "10k" V 7300 2100 50  0000 C CNN
F 2 "Resistors_ThroughHole:R_Axial_DIN0204_L3.6mm_D1.6mm_P7.62mm_Horizontal" V 7230 2100 50  0001 C CNN
F 3 "~" H 7300 2100 50  0001 C CNN
	1    7300 2100
	0    1    1    0   
$EndComp
Text GLabel 10700 1850 2    50   Input ~ 0
AVMA
Wire Wire Line
	10150 1850 10700 1850
Text GLabel 10700 1750 2    50   Input ~ 0
BUSY
Wire Wire Line
	10150 1750 10700 1750
Text GLabel 10700 1650 2    50   Input ~ 0
LIC
Wire Wire Line
	10150 1650 10700 1650
$Comp
L morecat_lab:AS6C4008 U2
U 1 1
P 3450 2600
F 0 "U2" H 3450 2700 50  0000 C CNN
F 1 "AS6C4008" H 3450 2600 50  0000 C CNN
F 2 "Housings_DIP:DIP-32_W15.24mm_LongPads" H 3450 2600 50  0001 C CNN
F 3 "http://www.futurlec.com/Datasheet/Memory/628128.pdf" H 3450 2600 50  0001 C CNN
	1    3450 2600
	1    0    0    -1  
$EndComp
Wire Wire Line
	3950 3300 4400 3300
Wire Wire Line
	4400 3300 4400 2800
Connection ~ 4400 2800
Wire Wire Line
	3950 3000 4200 3000
Wire Wire Line
	4200 3000 4200 4700
Wire Wire Line
	3750 4700 4200 4700
$Comp
L MCU_Microchip_ATtiny:ATtiny202-SS U5
U 1 1
P 1500 2200
F 0 "U5" H 1550 2250 50  0000 R CNN
F 1 "ATtiny202-SS" H 1650 2100 50  0000 R CNN
F 2 "Housings_SOIC:SO-8_5.3x6.2mm_Pitch1.27mm" H 1500 2200 50  0001 C CIN
F 3 "http://ww1.microchip.com/downloads/en/DeviceDoc/ATtiny202-402-AVR-MCU-with-Core-Independent-Peripherals_and-picoPower-40001969A.pdf" H 1500 2200 50  0001 C CNN
	1    1500 2200
	1    0    0    -1  
$EndComp
$Comp
L power:+5V #PWR0122
U 1 1
P 1500 1500
F 0 "#PWR0122" H 1500 1350 50  0001 C CNN
F 1 "+5V" H 1500 1640 50  0000 C CNN
F 2 "" H 1500 1500 50  0000 C CNN
F 3 "" H 1500 1500 50  0000 C CNN
	1    1500 1500
	1    0    0    -1  
$EndComp
$Comp
L power:GND #PWR?
U 1 1
P 1500 2900
AR Path="/60D760B7/611AB363" Ref="#PWR?"  Part="1" 
AR Path="/611AB363" Ref="#PWR0123"  Part="1" 
F 0 "#PWR0123" H 1500 2650 50  0001 C CNN
F 1 "GND" H 1505 2727 50  0000 C CNN
F 2 "" H 1500 2900 50  0001 C CNN
F 3 "" H 1500 2900 50  0001 C CNN
	1    1500 2900
	1    0    0    -1  
$EndComp
Wire Wire Line
	1500 1500 1500 1600
Wire Wire Line
	1500 2800 1500 2900
Text GLabel 2100 2300 2    50   Input ~ 0
E
Text GLabel 2100 2200 2    50   Input ~ 0
Q
Text GLabel 10700 1550 2    50   Input ~ 0
CLK_ENABLE
Wire Wire Line
	10150 1550 10700 1550
Text GLabel 2100 2000 2    50   Input ~ 0
CLK_ENABLE
$Comp
L Connector:Conn_01x02_Female J2
U 1 1
P 2250 1450
F 0 "J2" H 1950 1400 50  0000 L CNN
F 1 "Conn_01x02_Female" H 1300 1350 50  0001 L CNN
F 2 "Pin_Headers:Pin_Header_Straight_1x02_Pitch2.54mm" H 2250 1450 50  0001 C CNN
F 3 "~" H 2250 1450 50  0001 C CNN
	1    2250 1450
	0    -1   -1   0   
$EndComp
Wire Wire Line
	2100 1900 2250 1900
Wire Wire Line
	2250 1900 2250 1650
$Comp
L power:GND #PWR?
U 1 1
P 2350 1700
AR Path="/60D760B7/6121BA2F" Ref="#PWR?"  Part="1" 
AR Path="/6121BA2F" Ref="#PWR0124"  Part="1" 
F 0 "#PWR0124" H 2350 1450 50  0001 C CNN
F 1 "GND" H 2355 1527 50  0000 C CNN
F 2 "" H 2350 1700 50  0001 C CNN
F 3 "" H 2350 1700 50  0001 C CNN
	1    2350 1700
	1    0    0    -1  
$EndComp
Wire Wire Line
	2350 1650 2350 1700
NoConn ~ 2100 2400
Text GLabel 2100 2100 2    50   Input ~ 0
CLK_SEL
Text GLabel 9700 4500 1    50   Input ~ 0
CLK_SEL
Wire Wire Line
	9700 4500 9700 4850
$EndSCHEMATC
